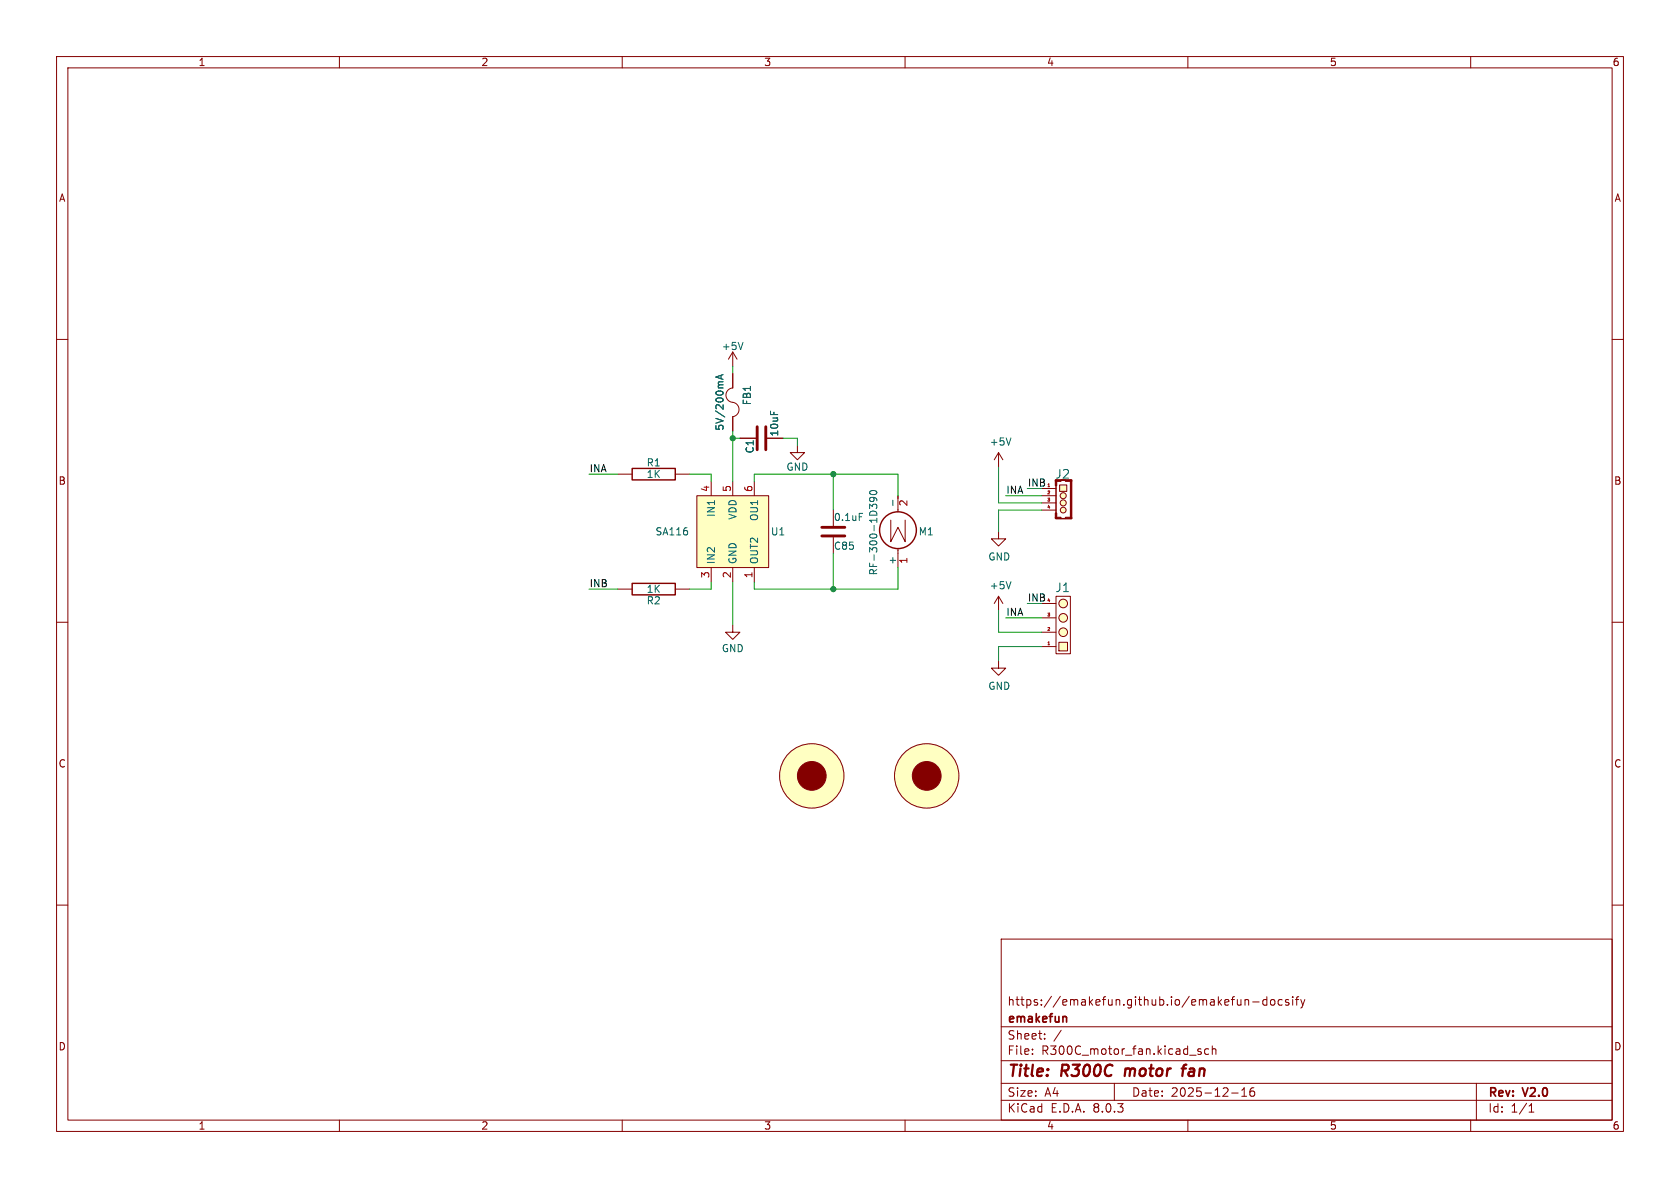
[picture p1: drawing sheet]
<svg xmlns="http://www.w3.org/2000/svg" width="297mm" height="210mm" viewBox="0 0 297 210" stroke-linecap="round" stroke-linejoin="round" font-family="sans-serif">
<g fill="none" stroke="#840000" stroke-width=".18">
<path d="M10 10h277v190h-277zM12 12h273v186h-273zM60 10v2M110 10v2M160 10v2M210 10v2M260 10v2M10 60h2M285 60h2M129.5 66v2.6a1.3 1.3 0 0 0-1.2 1.4 1.3 1.3 0 0 0 1.5 1.2 1.28 1.28 0 0 1 .8 1.3 1.28 1.28 0 0 1-1.1 1.2v2.5M129.5 62.2l-.7 1.3M129.5 62.2v2.6"/>
<path d="M129.5 62.2l.8 1.3M130.8 77.5h2.8M135.6 77.5h2.8M141 78.7v1.3h-1.3l1.3 1.3 1.2-1.3h-1.2M109.2 83.8h2.6M119.4 83.8h2.5M10 110h2M285 110h2M10 160h2M285 160h2M177 166h108v32h-108zM220.1 176.7v1"/>
<path d="M220.1 176.8l.2-.1 .4 .1v.9M221.5 177.1h1.1M224 176.8l-.5-.1-.3 .3v.4l.2 .2h.6M224 176.2v1.5M224.7 176.8l.2-.1 .4 .1 .1 .6-.2 .2-.3 .1-.2-.1zM226.7 176.8l-.5-.1-.2 .3v.4l.1 .2h.6M227.8 176.8l-.3-.1-.3 .2 .1 .2 .5 .2v.3h-.6M228.5 176.2v.1M228.5 176.7v1M229 176.7h.6M229.6 176.2l-.4 .2v1.3M230 176.7l.3 1"/>
<path d="M230.3 177.7l-.1 .4-.2 .1M230.7 176.7l-.4 1M60 198v2M110 198v2M160 198v2M177 194.5h108M177 191.5h108M177 187.5h108M177 181.5h108M182.5 186.3v.1M182.5 185.5v.1M184.7 183.6v.1"/>
<path d="M184.7 182.8v.1M187.6 182.1l-1.3 2M197 191.5v3M210 198v2M212.3 185.5l-.3-.1-.3 .2 .1 .2 .5 .2v.3h-.6M213.7 185.5l-.5-.1-.2 .3v.4l.1 .2h.6M214.3 185.5l.2-.1 .4 .1 .1 .9M214.3 184.9v1.5M217.7 193.2h1.2M219.5 193.8h.9M219.5 192.7l.5-.4v1.5M221.7 192.3a.59 .59 0 0 0-.7 .6v.6l.1 .2 .4 .1 .2-.1 .1-.5-.1-.3h-.5l-.2 .3"/>
<path d="M260 198v2M261 191.5v6.5M270.3 196.6h.9M270.3 195.5l.4-.4v1.5"/>
</g>
<path d="M199 188.9l-.2 1.3M208.9 188.9h.8M209.7 188.2l-.4 .1-.1 .2-.2 1.7" fill="none" stroke="#840000" stroke-width=".4"/>
<path d="M188.3 179.7l.3 .2v.8" fill="none" stroke="#840000" stroke-width=".3"/>
<path d="M127.5 66.3v.6M127.8 66.2l-1.2 .4 1.2 .5M131.4 60.5l-.5 1.3" fill="none" stroke="#006464" stroke-width=".18"/>
<path d="M111.8 82.8h7.6v2h-7.6z" fill="none" stroke="#840000" stroke-width=".25"/>
<path d="M133.9 75.4v4.1M135.4 75.4v4.1" fill="none" stroke="#840000" stroke-width=".51"/>
<path d="M123.2 87.6h12.7v12.7h-12.7z" fill="#ffffc2"/>
<g fill="none" stroke="#840000" stroke-width=".18">
<path d="M123.2 87.6h12.7v12.7h-12.7zM125.7 85.1v2.5M129.5 85.1v2.5M133.3 85.1v2.5M147.3 90.2v2.8M147.3 95v2.8M176.5 94v1.3h1.3l-1.3 1.2-1.2-1.2h1.2M109.2 104.1h2.6M119.4 104.1h2.5M125.7 100.3v2.6M129.5 110.5v1.3h1.3l-1.3 1.2-1.2-1.2h1.2M129.5 100.3v2.6"/>
<path d="M133.3 100.3v2.6M176.5 105.4l-.7 1.3M176.5 105.4v2.6M176.5 105.4l.8 1.3"/>
<circle cx="143.5" cy="137.2" r="5.7"/>
</g>
<path d="M151.9 90.7h.6M178.7 102.8l-.4 1.3" fill="none" stroke="#006464" stroke-width=".18"/>
<path d="M145.3 93.2h4.1M145.3 94.7h4.1" fill="none" stroke="#840000" stroke-width=".51"/>
<path d="M111.8 103.1h7.6v2.1h-7.6z" fill="none" stroke="#840000" stroke-width=".25"/>
<g fill="#ffffc2" stroke="#ffffc2" stroke-width=".18">
<circle cx="143.5" cy="137.2" r="5.7"/>
<circle cx="188" cy="106.7" r=".76"/>
<circle cx="188" cy="109.2" r=".76"/>
</g>
<circle cx="143.5" cy="137.2" r="2.54" fill="#840000" stroke="#840000" stroke-width=".18"/>
<path d="M187.2 113.5h1.5v1.6h-1.5z" fill="#ffffc2"/>
<g fill="#ffffc2" stroke="#ffffc2" stroke-width=".18">
<circle cx="188" cy="111.8" r=".76"/>
<circle cx="163.8" cy="137.2" r="5.7"/>
</g>
<g fill="none" stroke="#840000" stroke-width=".18">
<path d="M176.5 80l-.7 1.3M176.5 80v2.6M176.5 80l.8 1.3M184.1 114.3h2.6M184.1 111.8h2.6M184.1 109.2h2.6M184.1 106.7h2.6M186.7 105.4h2.5v10.2h-2.5zM187.2 113.5h1.5v1.6h-1.5z"/>
<circle cx="188" cy="109.2" r=".76"/>
<circle cx="188" cy="106.7" r=".76"/>
<circle cx="188" cy="111.8" r=".76"/>
<circle cx="163.8" cy="137.2" r="5.7"/>
</g>
<path d="M185.3 114h.3" fill="none" stroke="#a90000" stroke-width=".18"/>
<path d="M178.7 77.4l-.4 1.3" fill="none" stroke="#006464" stroke-width=".18"/>
<circle cx="163.8" cy="137.2" r="2.54" fill="#840000" stroke="#840000" stroke-width=".18"/>
<path d="M187.3 85.7h1.3v1.2h-1.3z" fill="#ffffc2"/>
<g fill="#ffffc2" stroke="#ffffc2" stroke-width=".18">
<circle cx="188" cy="90.2" r=".51"/>
<circle cx="188" cy="88.9" r=".53"/>
<circle cx="188" cy="87.6" r=".53"/>
</g>
<g fill="none" stroke="#840000" stroke-width=".18">
<path d="M129.5 66v2.6M129.5 73.7v2.5M130.8 77.5h2.8M135.6 77.5h2.8M157.5 91.9v3.9l1.2-2.6 1.3 2.6v-3.9M158.7 87.6v2.9M158.7 97v3.3M184.1 86.4h2.6M184.1 87.6h2.6M184.1 88.9h2.6M184.1 90.2h2.6M186.7 84.8h2.7v6.9h-2.7z"/>
<path d="M186.7 85.9v4.8M187.3 85.7h1.3v1.2h-1.3zM176.5 116.8v1.3h1.3l-1.3 1.3-1.2-1.3h1.2"/>
<circle cx="188" cy="88.9" r=".53"/>
<circle cx="188" cy="87.6" r=".53"/>
<circle cx="188" cy="90.2" r=".51"/>
</g>
<g fill="#840000" stroke="#840000" stroke-width=".18">
<path d="M188.3 91.4h1.2v.3h-1.2z"/>
<path d="M189.2 84.8h.3v6.9h-.3z"/>
<path d="M187.6 91.6l.8 .1z"/>
<path d="M188.3 84.8h1.2v.3h-1.2z"/>
<path d="M186.6 91.4h1v.3h-1z"/>
<path d="M186.6 90.7h.2v.9h-.2z"/>
<path d="M186.6 84.8h.2v1.1h-.2z"/>
</g>
<path d="M185.3 86h.3" fill="none" stroke="#a90000" stroke-width=".18"/>
<circle cx="158.7" cy="93.7" r="3.3" fill="none" stroke="#840000" stroke-width=".25"/>
<path d="M127.5 66.3v.6M127.8 66.2l-1.2 .4 1.2 .5M153.8 86.9a.75 .75 0 0 1 1.2 .2 .72 .72 0 0 1-1.3-.1zM154.3 87.9l.2 .3v.3l-.2 .1-.5-.1-.1-.3 .2-.2a.84 .84 0 0 1 1.1 .3v.2M155 89.7v-.3l-.2-.3-.5 .1-.1 .4-.5-.5v.8M157.8 88.4v1" fill="none" stroke="#006464" stroke-width=".18"/>
<g fill="none" stroke="#009600" stroke-width=".18">
<path d="M129.5 64.8v1.2M129.5 76.2v8.9M129.5 77.5h1.3M138.4 77.5h2.6v1.2M104.1 83.8h5.1M121.9 83.8h3.8v1.3M133.3 85.1v-1.3h25.4v3.8M147.3 83.8v6.4M147.3 97.8v6.3M176.5 82.6v6.3h7.6M177.8 87.6h6.3M184.1 90.2h-7.6v3.8"/>
<path d="M104.1 104.1h5.1M125.7 102.9v1.2h-3.8M129.5 102.9v7.6M158.7 100.3v3.8h-25.4v-1.2M176.5 108v3.8h7.6M177.8 109.2h6.3M184.1 114.3h-7.6v2.5"/>
</g>
<g fill="#009600" stroke="#009600" stroke-width=".18">
<circle cx="147.3" cy="83.8" r=".46"/>
<circle cx="129.5" cy="77.5" r=".46"/>
<circle cx="147.3" cy="104.1" r=".46"/>
</g>
<g font-size="2.8" fill="#840000">
<text x="178" y="190.9">Title:</text>
<text x="187.7" y="190.9">R300C</text>
<text x="199.7" y="190.9">motor</text>
<text x="210.7" y="190.9">fan</text>
</g>
<g font-size="2.1" fill="#006464">
<text x="186.5" y="84.8">J2</text>
<text x="186.5" y="104.9">J1</text>
</g>
<g font-size="2.1" fill="#840000">
<text x="178" y="178">https://emakefun.github.io/emakefun-docsify</text>
<text x="178" y="184">Sheet:</text>
<text x="178" y="181.2">emakefun</text>
<text x="178" y="186.7">File:</text>
<text x="184.1" y="186.7">R300C_motor_fan.kicad_sch</text>
<text x="178" y="196.9">KiCad</text>
<text x="178" y="194.1">Size:</text>
<text x="184.7" y="194.1">A4</text>
<text x="185.7" y="196.9">E.D.A.</text>
<text x="193.3" y="196.9">8.0.3</text>
<text x="200" y="194.1">Date:</text>
<text x="207" y="194.1">2025-12-16</text>
<text x="263" y="194.3">Rev:</text>
<text x="263" y="196.9">Id:</text>
<text x="267.1" y="196.9">1/1</text>
<text x="269.4" y="194.3">V2.0</text>
</g>
<g font-size="1.8" fill="#840000">
<text x="35" y="11.9">1</text>
<text x="85" y="11.9">2</text>
<text x="135" y="11.9">3</text>
<text x="185" y="11.9">4</text>
<text x="235" y="11.9">5</text>
<text x="285" y="11.9">6</text>
<text x="10.3" y="35.9">A</text>
<text x="285.3" y="35.9">A</text>
<text x="10.3" y="85.9">B</text>
<text x="285.3" y="85.9">B</text>
<text x="10.3" y="135.9">C</text>
<text x="285.3" y="135.9">C</text>
<text x="10.3" y="185.9">D</text>
<text x="285.3" y="185.9">D</text>
<text x="35" y="199.9">1</text>
<text x="85" y="199.9">2</text>
<text x="135" y="199.9">3</text>
<text x="185" y="199.9">4</text>
<text x="235" y="199.9">5</text>
<text x="285" y="199.9">6</text>
</g>
<g font-size="1.8" fill="#006464">
<text x="127.5" y="62.1">+5V</text>
<text x="132.9" y="71.7" transform="rotate(-90 132.9 71.7)">FB1</text>
<text x="128.1" y="76.2" transform="rotate(-90 128.1 76.2)">5V/200mA</text>
<text x="137.8" y="77.3" transform="rotate(-90 137.8 77.3)">10uF</text>
<text x="114.2" y="82.7">R1</text>
<text x="133.5" y="80.3" transform="rotate(-90 133.5 80.3)">C1</text>
<text x="138.9" y="83.4">GND</text>
<text x="174.9" y="79">+5V</text>
<text x="114.2" y="84.7">1K</text>
<text x="115.8" y="94.8">SA116</text>
<text x="126.6" y="91.5" transform="rotate(-90 126.6 91.5)">IN1</text>
<text x="130.4" y="92" transform="rotate(-90 130.4 92)">VDD</text>
<text x="134.2" y="92.2" transform="rotate(-90 134.2 92.2)">OU1</text>
<text x="136.2" y="94.8">U1</text>
<text x="147.3" y="92.3">0.1uF</text>
<text x="162.3" y="94.8">M1</text>
<text x="126.6" y="99.8" transform="rotate(-90 126.6 99.8)">IN2</text>
<text x="130.4" y="99.8" transform="rotate(-90 130.4 99.8)">GND</text>
<text x="134.2" y="99.8" transform="rotate(-90 134.2 99.8)">OUT2</text>
<text x="147.3" y="97.4">C85</text>
<text x="155.3" y="101.8" transform="rotate(-90 155.3 101.8)">RF-300-1D390</text>
<text x="158.5" y="99.9" transform="rotate(-90 158.5 99.9)">+</text>
<text x="174.6" y="99.3">GND</text>
<text x="114.2" y="107">R2</text>
<text x="114.2" y="105">1K</text>
<text x="174.9" y="104.4">+5V</text>
<text x="127.5" y="115.5">GND</text>
<text x="174.6" y="122.1">GND</text>
</g>
<g font-size="1.8" fill="#0f0f0f">
<text x="104.1" y="83.6">INA</text>
<text x="177.8" y="87.4">INA</text>
<text x="104.1" y="103.9">INB</text>
<text x="177.8" y="109">INA</text>
</g>
<g font-size="1.8" fill="#a90000">
<text x="125.5" y="87.1" transform="rotate(-90 125.5 87.1)">4</text>
<text x="129.3" y="87.1" transform="rotate(-90 129.3 87.1)">5</text>
<text x="133.1" y="87.1" transform="rotate(-90 133.1 87.1)">6</text>
<text x="160.7" y="89.6" transform="rotate(-90 160.7 89.6)">2</text>
<text x="160.7" y="99.8" transform="rotate(-90 160.7 99.8)">1</text>
<text x="125.5" y="102.3" transform="rotate(-90 125.5 102.3)">3</text>
<text x="129.3" y="102.3" transform="rotate(-90 129.3 102.3)">2</text>
<text x="133.1" y="102.3" transform="rotate(-90 133.1 102.3)">1</text>
</g>
<g font-size="1.8" fill="#009600">
<text x="181.6" y="86.1">INB</text>
<text x="181.6" y="106.4">INB</text>
</g>
<g font-size=".7" fill="#a90000">
<text x="185" y="86.1">1</text>
<text x="185" y="87.4">2</text>
<text x="185" y="88.6">3</text>
<text x="185" y="89.9">4</text>
<text x="185" y="106.4">4</text>
<text x="185" y="111.5">2</text>
<text x="185" y="109">3</text>
<text x="185" y="114">1</text>
</g>
</svg>
